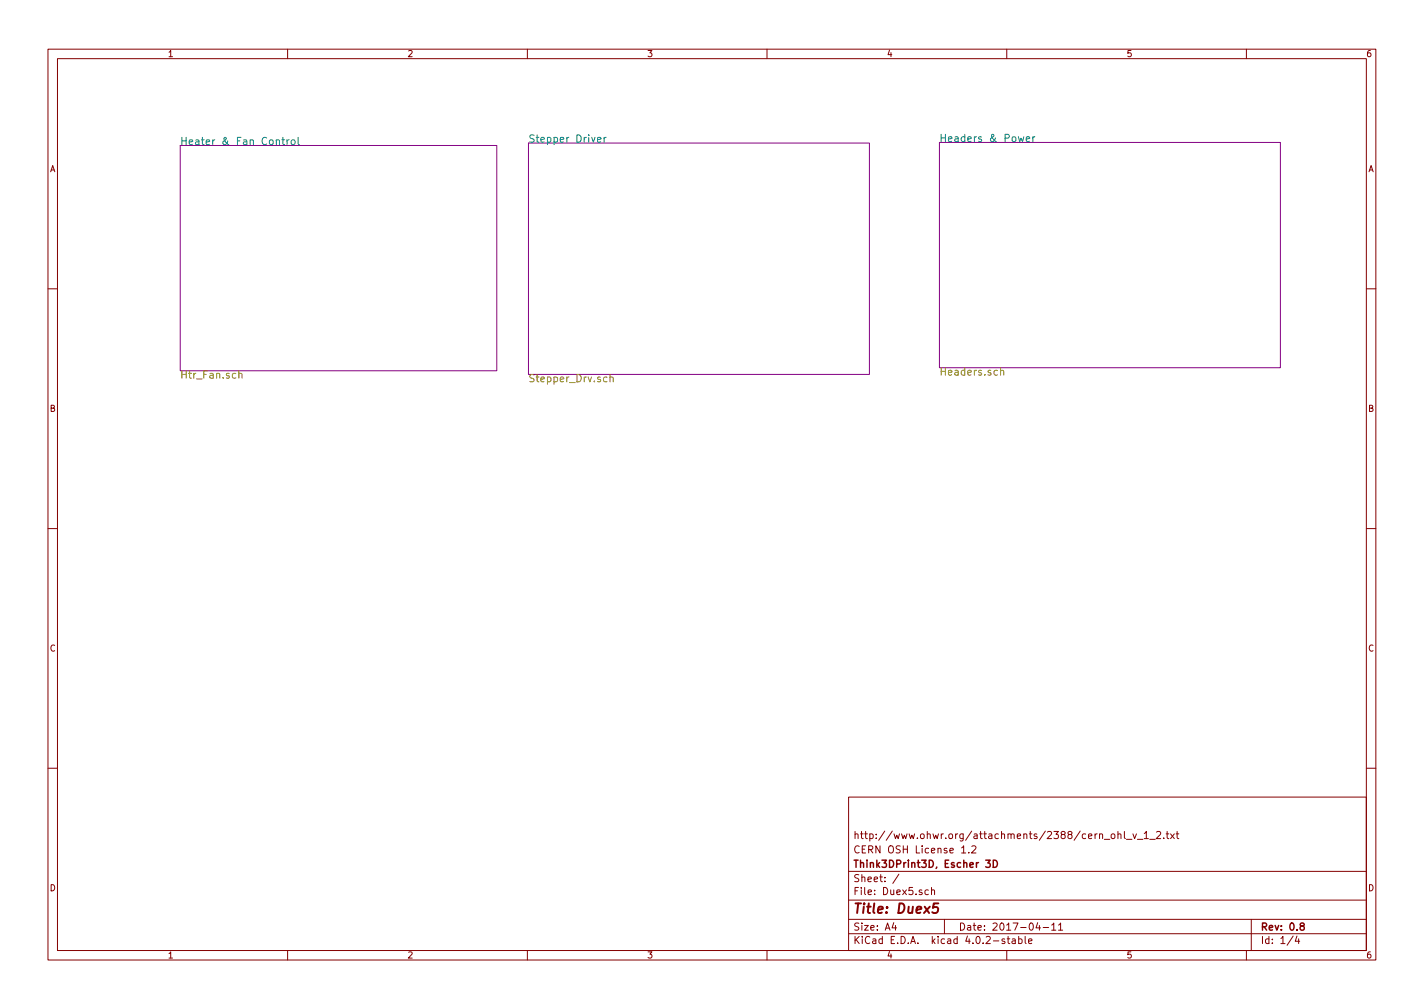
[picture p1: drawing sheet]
<svg xmlns="http://www.w3.org/2000/svg" width="297mm" height="210mm" viewBox="0 0 297 210" stroke-linecap="round" stroke-linejoin="round" font-family="sans-serif">
<g fill="none" stroke="#840000" stroke-width=".21">
<path d="M10 10.3h277v189.9h-277zM12 12.2h273v186.1h-273zM60 10.3v1.9M110 10.3v1.9M160 10.3v1.9M210 10.3v1.9M260 10.3v1.9M10 60.2h2M285 60.2h2M10 110.3h2M285 110.3h2M10 160.2h2"/>
<path d="M177 166.3h108v32h-108zM200.6 176.9l.4-.5v1.5M200.6 177.9h.8M202.1 177.8v.1M202.7 176.6l.6-.2 .3 .5-1 1h1M231.9 174.1l.2-.2 .4 .2 .1 .5-.2 .2-.3 .1-.2-.1zM233.2 174.1l.2-.2 .4 .1v.9M233.2 173.4v1.5M234.5 173.4v1.3l.2 .2M235 175.1h1.1M236.3 173.9l.4 1 .4-1M237.3 175.1h1.1"/>
<path d="M238.7 173.9l.4-.5v1.5M238.7 174.9h.8M239.8 175.1h1.2M241.2 173.6l.6-.2 .3 .5-.9 1h.9M242.7 174.8v.1M243.3 173.9h.5M243.5 173.4v1.3l.3 .2M244.2 173.9l.8 1M245 173.9l-.8 1M245.3 173.9h.6M245.5 173.4v1.3l.4 .2M285 160.2h2"/>
<path d="M60 198.3v1.9M110 198.3v1.9M160 198.3v1.9M177 194.8h108M177 191.8h108M177 187.8h108M177 181.8h108M186.4 192.5l-.3 1h.9M186.8 193v1M187.5 182.3l-1.3 2M193.6 185.7l-.4-.1-.3 .3 .1 .6 .2 .1 .4-.1M194.3 185.7l.2-.1 .4 .1v.9"/>
<path d="M194.3 185.1v1.5M197 191.8v3M209.6 195.9l-.4-.1-.2 .2 .1 .3 .5 .1v.3h-.6M210 198.3v1.9M210.1 195.8h.5M210.3 195.3v1.3l.3 .2M211.2 195.9h.5l.1 .9M211.8 196.2l-.5 .1-.2 .2 .2 .3 .5-.1M212.5 195.9l.4-.1 .3 .3-.1 .6h-.6M212.5 195.3v1.5M213.8 195.3v1.3l.2 .2M214.6 196.3l.7-.1-.1-.3-.4-.1-.2 .2v.7h.6"/>
<path d="M216.5 192.5l-.4 1h.9M216.8 193v1M217.6 193.5h1.1M219.4 193l.4-.5v1.5M219.4 194h.8M220.8 193l.4-.5v1.5M220.8 194h.9M260 198.3v1.9M261 191.8v6.5M269.7 195.2l-1.2 2M270.5 195.2l-.3 1.1h.9M270.9 195.8v1"/>
</g>
<path d="M205.6 179.4h1l-.6 .6 .5 .1v.7l-.2 .1-.7-.1M207.2 179.4a.76 .76 0 0 1 .9 .8 .76 .76 0 0 1-.9 .7zM271.5 193.2l-.3-.3 .1-.2 .2-.2 .4 .1 .2 .2-.1 .2-.5 .2-.3 .3 .1 .4 .2 .1h.3l.3-.3v-.2l-.3-.3" fill="none" stroke="#840000" stroke-width=".3"/>
<path d="M195.7 188.4h-.9l-.2 1 .3-.2 .7 .1 .1 .3-.2 .7-.3 .1h-.5l-.2-.1" fill="none" stroke="#840000" stroke-width=".41"/>
<path d="M37.6 30.3h66v47h-66zM110.2 29.8h71.2v48.3h-71.2zM196 29.7h71.1v47h-71.1z" fill="none" stroke="#840084" stroke-width=".21"/>
<g fill="none" stroke="#008484" stroke-width=".21">
<path d="M57.6 29.3l.1-.1a.36 .36 0 0 1 .6 .2v.8M58.8 29.2h.6M59 28.6v1.4l.4 .2M59.9 29.2v1M60.3 29.2l-.4 .3M60.8 29.3l.2-.1 .5 .1v.6l-.1 .2-.4 .1-.2-.2zM62.2 28.6v1.4l.2 .2M124.6 29.2l.8-.2-.1-.3-.4-.1-.3 .3 .1 .7h.6M126 28.6v1.1M126.4 28.6l-.4 .4M212.4 28.5l.3 1 .3-.7 .3 .7 .3-1M214.1 29l.7-.1-.1-.3-.4-.1-.2 .2v.8h.6"/>
<path d="M215.4 28.5v1M215.9 28.5l-.5 .3"/>
</g>
<path d="M49.8 78l.1-.1a.36 .36 0 0 1 .6 .2v.8M49.8 77.4v1.5M127.3 78.8v-.1a.36 .36 0 0 1 .6 .2v.7M127.3 78.1v1.5M208.7 77.4l.1-.1a.36 .36 0 0 1 .6 .2v.8M208.7 76.7v1.6" fill="none" stroke="#848400" stroke-width=".21"/>
<text font-size="2.8" fill="#840000" x="178" y="190.5">Title: Duex5</text>
<g font-size="2.1" fill="#008484">
<text x="110.2" y="29.7">Stepper Driver</text>
<text x="196" y="29.6">Headers &amp; Power</text>
<text x="37.6" y="30.2">Heater &amp; Fan Control</text>
</g>
<g font-size="2.1" fill="#848400">
<text x="37.6" y="79">Htr_Fan.sch</text>
<text x="110.2" y="79.7">Stepper_Drv.sch</text>
<text x="196" y="78.3">Headers.sch</text>
</g>
<g font-size="2.1" fill="#840000">
<text x="178" y="178">CERN OSH License 1.2</text>
<text x="178" y="175">http://www.ohwr.org/attachments/2388/cern_ohl_v_1_2.txt</text>
<text x="178" y="184">Sheet: /</text>
<text x="178" y="181">Think3DPrint3D, Escher 3D</text>
<text x="178" y="186.7">File: Duex5.sch</text>
<text x="178" y="196.9">KiCad E.D.A. kicad 4.0.2-stable</text>
<text x="178" y="194.1">Size: A4</text>
<text x="200" y="194.1">Date: 2017-04-11</text>
<text x="263" y="194.1">Rev: 0.8</text>
<text x="263" y="196.9">Id: 1/4</text>
</g>
<g font-size="1.8" fill="#840000">
<text x="35" y="11.9">1</text>
<text x="85" y="11.9">2</text>
<text x="135" y="11.9">3</text>
<text x="185" y="11.9">4</text>
<text x="235" y="11.9">5</text>
<text x="285" y="11.9">6</text>
<text x="10.4" y="35.9">A</text>
<text x="285.4" y="35.9">A</text>
<text x="10.4" y="85.9">B</text>
<text x="285.4" y="85.9">B</text>
<text x="10.4" y="135.9">C</text>
<text x="285.4" y="135.9">C</text>
<text x="10.4" y="185.9">D</text>
<text x="285.4" y="185.9">D</text>
<text x="35" y="199.9">1</text>
<text x="85" y="199.9">2</text>
<text x="135" y="199.9">3</text>
<text x="185" y="199.9">4</text>
<text x="235" y="199.9">5</text>
<text x="285" y="199.9">6</text>
</g>
</svg>
